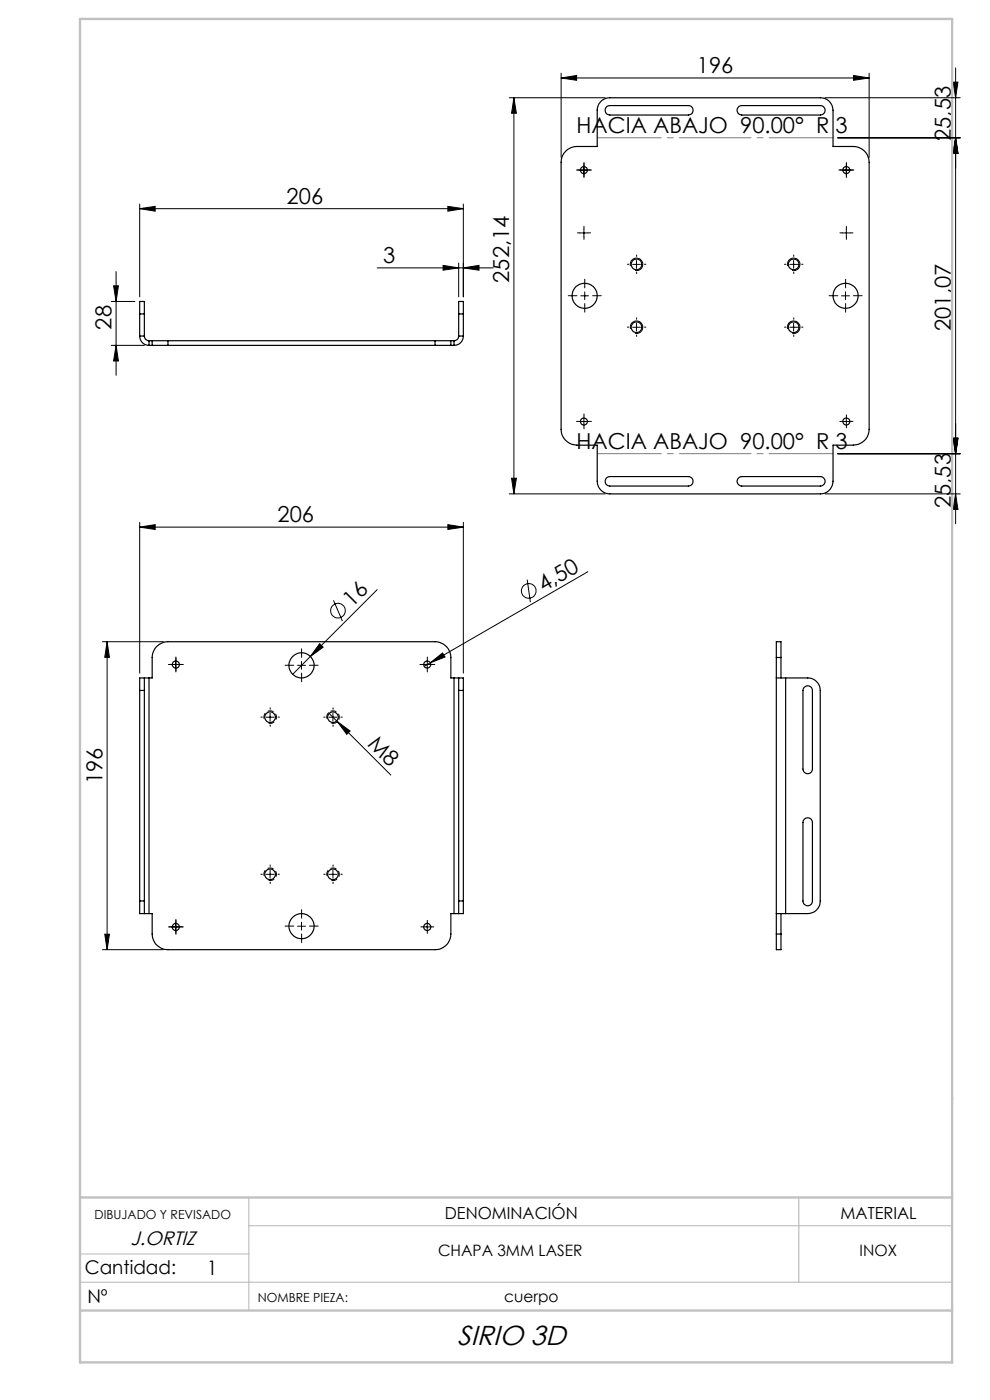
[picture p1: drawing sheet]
<svg xmlns="http://www.w3.org/2000/svg" width="210mm" height="297mm" viewBox="0 0 210 297" stroke-linecap="round" stroke-linejoin="round" font-family="sans-serif">
<g fill="none" stroke="#000" stroke-width=".21">
<path d="M119 16.5l3.3-.5v1zM119 15.5v17.9M119 16.5h65.4M181 16l3.4 .5-3.4 .5zM184.4 15.5v17.9M202.2 17.4h1l-.5 3.3zM202.7 14.4v96.7M108 20.7h20.3M109 20.7v84.1M109 20.7l.5 3.3h-1zM123 36.1h1.7M123.9 35.2v1.7"/>
<path d="M175 20.7h28.7M177.7 29.2h26M178.7 36.1h1.6M179.5 35.2v1.7M202.7 29.2l.5 3.4h-1zM24.6 57.6v22M29.6 44.3l3.3-.5v1zM29.6 43.3v19.7M29.6 44.3h68.7M80 56.8h24.6M94 56.3l3.3 .5-3.3 .5zM95 43.8l3.3 .5-3.3 .5z"/>
<path d="M97.3 55.8v7.2M98.3 43.3v19.7M98.3 56.8l3.3-.5v1zM123 49.4h1.7M123.9 48.6v1.7M133.7 56.4a1.33 1.33 0 0 1 1.2-1.7 1.33 1.33 0 0 1 1.4 1.5 1.33 1.33 0 0 1-1.6 1.2M134.2 56.1h1.7M135 55.2v1.7M167.1 56.4a1.33 1.33 0 0 1 1.1-1.7 1.33 1.33 0 0 1 1.5 1.5 1.33 1.33 0 0 1-1.7 1.2M167.5 56.1h1.7M168.3 55.2v1.7M178.7 49.4h1.6"/>
<path d="M179.5 48.6v1.7M23.6 64h5M23.6 73.3h7M24.1 60.6h1l-.5 3.4zM24.6 73.3l.5 3.3h-1zM123.2 62.8h1.6M124 61.9v1.7M133.7 69.8a1.33 1.33 0 0 1 1.2-1.7 1.33 1.33 0 0 1 1.4 1.4 1.33 1.33 0 0 1-1.6 1.2M134.2 69.4h1.7M135 68.6v1.6M167.1 69.8a1.33 1.33 0 0 1 1.1-1.7 1.33 1.33 0 0 1 1.5 1.4 1.33 1.33 0 0 1-1.7 1.2M167.5 69.4h1.7"/>
<path d="M168.3 68.6v1.6M178.5 62.8h1.7M179.4 61.9v1.7M123 89.4h1.7M123.9 88.6v1.6M177.7 96.3h26M178.7 89.4h1.6M179.5 88.6v1.6M202.2 93h1l-.5 3.3zM29.6 111.8l3.3-.5v1zM29.6 110.8v32M29.6 111.8h68.7"/>
<path d="M95 111.3l3.3 .5-3.3 .5zM98.3 110.8v32M108 104.8h20.3M108.5 101.5h1l-.5 3.3zM175 104.8h28.7M202.7 104.8l.5 3.3h-1zM21.7 136.1h12.9M22.7 136.1v65.4M22.7 136.1l.5 3.3h-1zM65.8 139.3l-3.7 3.7M67.8 136.6l.7 .7-2.7 2zM70.7 127.3l1.9 4.5"/>
<path d="M80 125.1l-14.2 14.2M111.8 123l.7 4.7M124.7 121.3l-33.4 19.3M36.4 141h1.7M37.3 140.2v1.6M56.4 152.1h1.7M57.3 151.3v1.7M63.1 141.1h1.7M64 140.3v1.7M69.7 151.2l13.2 13.2M69.8 152.1h1.7M70.6 151.3v1.7"/>
<path d="M71.6 153.1l2.7 2-.7 .7zM89.8 141h1.7M90.6 140.2v1.6M91.3 140.6l2.6-2.1 .5 .9zM91.3 140.6l-1.3 .8M22.2 198.2h1l-.5 3.3zM36.4 196.6h1.7M37.3 195.8v1.7M56.4 185.5h1.7M57.3 184.6v1.7M63.1 196.5h1.7M64 195.6v1.7"/>
<path d="M69.8 185.5h1.7M70.6 184.6v1.7M89.8 196.6h1.7M90.6 195.8v1.7M21.7 201.5h12.9"/>
<circle cx="71.7" cy="129.6" r="1.56"/>
<circle cx="112.2" cy="125.3" r="1.55"/>
</g>
<path d="M57 153.4a1.33 1.33 0 0 0 1.6-1.2 1.33 1.33 0 0 0-1.4-1.4 1.33 1.33 0 0 0-1.2 1.7M70.3 153.4a1.33 1.33 0 0 0 1.7-1.2 1.33 1.33 0 0 0-1.5-1.4 1.33 1.33 0 0 0-1.1 1.7M57 186.8a1.33 1.33 0 0 0 1.6-1.2 1.33 1.33 0 0 0-1.4-1.5 1.33 1.33 0 0 0-1.2 1.7M70.3 186.8a1.33 1.33 0 0 0 1.7-1.2 1.33 1.33 0 0 0-1.5-1.5 1.33 1.33 0 0 0-1.1 1.7" fill="none" stroke="#000" stroke-width=".21" stroke-dasharray="1.3 .6" stroke-linecap="butt"/>
<path d="M126.7 29.2h50M176.7 96.2h-50" fill="none" stroke="#808080" stroke-width=".21" stroke-dasharray="15.2 1.3 1.3 1.3" stroke-dashoffset="1.7"/>
<path d="M52.8 254v24M169.4 254v18M17 272h185M17 266h35.8M52.8 260h149.2" fill="none" stroke="#c0c0c0" stroke-width=".25"/>
<path d="M17 4h185v285h-185zM17 254h185M17 278h185" fill="none" stroke="#c0c0c0" stroke-width=".5"/>
<g fill="none" stroke="#000" stroke-width=".21" stroke-dasharray="15.2 1.3 1.3 1.3">
<path d="M123 36.1h-.5M123 36.1h-.7M123.9 35.2v-.5M123.9 36.9v.6M123.9 35.2v-.7M123.9 36.9v.8M124.7 36.1h.6M124.7 36.1h.8M178.7 36.1h-.5M178.7 36.1h-.7M179.5 35.2v-.5M179.5 36.9v.6"/>
<path d="M179.5 35.2v-.7M179.5 36.9v.8M180.4 36.1h.5M180.4 36.1h.7M123 49.4h-.5M123.9 48.6v-.6M123.9 50.2v.6M124.7 49.4h.6M133.4 56.1h-.3M135 54.4v-.3M135 57.7v.3M136.7 56.1h.3"/>
<path d="M166.7 56.1h-.3M168.4 54.4v-.3M168.4 57.7v.3M170 56.1h.3M178.7 49.4h-.5M179.5 48.6v-.6M179.5 50.2v.6M180.4 49.4h.5M122.4 62.7h-1.9M124 61.1v-1.9M124 64.4v1.8M125.7 62.7h1.8"/>
<path d="M133.4 69.4h-.3M135 67.7v-.3M135 71.1v.3M136.7 69.4h.3M166.7 69.4h-.3M168.4 67.7v-.3M168.4 71.1v.3M170 69.4h.3M177.7 62.7h-1.8M179.4 61.1v-1.9M179.4 64.4v1.8M181 62.7h1.9"/>
<path d="M123 89.4h-.7M123.9 88.6v-.8M123.9 90.2v.8M124.7 89.4h.8M178.7 89.4h-.5M179.5 88.6v-.6M179.5 90.2v.6M180.4 89.4h.5M64 139.5v-1.9M36.5 141h-.6M36.5 141h-.8M37.3 141.8v.5"/>
<path d="M37.3 140.1v-.5M37.3 141.8v.7M37.3 140.1v-.7M38.1 141h.6M38.1 141h.8M55.6 152.1h-.3M57.3 153.8v.3M57.3 150.5v-.3M59 152.1h.3M62.3 141.1h-1.8M64 142.8v1.8M65.6 141.1h1.9"/>
<path d="M69 152.1h-.3M70.6 153.8v.3M70.6 150.5v-.3M72.3 152.1h.3M89.8 141h-.7M90.6 141.8v.7M90.6 140.1v-.7M91.5 141h.7M36.5 196.6h-.6M36.5 196.6h-.8M37.3 197.5v.5M37.3 195.8v-.6"/>
<path d="M37.3 197.5v.7M37.3 195.8v-.8M38.1 196.6h.6M38.1 196.6h.8M55.6 185.5h-.3M57.3 187.1v.3M57.3 183.8v-.3M59 185.5h.3M62.3 196.5h-1.8M64 198.1v1.9M64 194.8v-1.8M65.6 196.5h1.9"/>
<path d="M69 185.5h-.3M70.6 187.1v.3M70.6 183.8v-.3M72.3 185.5h.3M89.8 196.6h-.5M90.6 197.5v.5M90.6 195.8v-.6M91.5 196.6h.5"/>
</g>
<g fill="#000">
<path d="M67.8 136.6l.7 .7-2.7 2zM71.6 153.1l2.7 2-.7 .7zM91.3 140.6l2.6-2.1 .5 .9z"/>
<path d="M119 16.5l3.3-.5v1zM181 16l3.4 .5-3.4 .5z"/>
<path d="M29.6 44.3l3.3-.5v1zM95 43.8l3.3 .5-3.3 .5z"/>
<path d="M98.3 56.8l3.3-.5v1zM94 56.3l3.3 .5-3.3 .5z"/>
<path d="M24.1 60.6h1l-.5 3.4zM24.6 73.3l.5 3.3h-1zM202.2 17.4h1l-.5 3.3zM202.7 29.2l.5 3.4h-1zM202.7 29.2l.5 3.4h-1zM202.2 93h1l-.5 3.3zM202.2 93h1l-.5 3.3zM202.7 104.8l.5 3.3h-1z"/>
<path d="M29.6 111.8l3.3-.5v1zM95 111.3l3.3 .5-3.3 .5z"/>
<path d="M108.5 101.5h1l-.5 3.3zM109 20.7l.5 3.3h-1z"/>
<path d="M22.7 136.1l.5 3.3h-1zM22.2 198.2h1l-.5 3.3z"/>
</g>
<g fill="none" stroke="#000" stroke-width=".25">
<path d="M127.6 21.3a2.58 2.58 0 0 1 1.8-.6h44.6a2.62 2.62 0 0 1 2.7 2.7v7.7h4.3a3.4 3.4 0 0 1 3.4 3.3v56.7a3.4 3.4 0 0 1-3.4 3.3h-4.3v7.7a2.69 2.69 0 0 1-2.7 2.7h-44.6a2.69 2.69 0 0 1-2.7-2.7v-7.7h-4.4a3.4 3.4 0 0 1-3.3-3.3v-56.7a3.4 3.4 0 0 1 3.3-3.3h4.4v-8.2a2.61 2.61 0 0 1 .9-1.6zM128.6 22.8l.8-.4h16.6a1.01 1.01 0 0 1 1 1 1.01 1.01 0 0 1-1 1h-16.6a1.01 1.01 0 0 1-.9-.6 1.01 1.01 0 0 1 .1-1zM156.6 22.8l.7-.4h16.7a1.01 1.01 0 0 1 1 1 1.01 1.01 0 0 1-1 1h-16.7a1.02 1.02 0 0 1-.8-.6 1.02 1.02 0 0 1 .1-1zM29.6 71.3a1.93 1.93 0 0 0 2 2M29.6 66.6v-2.6h1v2.6M29.6 66.6v4.7M29.6 71.3h1M29.6 66.6h1M30.6 71.3a.96 .96 0 0 0 1 1M30.6 66.6v4.7M31.6 72.3v1M31.6 72.3h.7"/>
<path d="M31.6 73.3h.7M32.3 72.3h3.3M32.3 73.3h3.3M32.3 72.3v1M35.6 72.3v1M35.6 72.3h56.7M35.6 73.3h56.7M92.3 72.3h3.3M92.3 73.3h3.3M92.3 72.3v1M95.6 72.3v1M95.6 72.3h.7"/>
<path d="M95.6 73.3h.7M96.3 72.3v1M97.3 71.3a.96 .96 0 0 1-1 1M97.3 66.6v-2.6h1v2.6M97.3 66.6v4.7M97.3 71.3h1M97.3 66.6h1M98.3 71.3a1.93 1.93 0 0 1-2 2M98.3 66.6v4.7M128.6 101.5l.8-.4h16.6a1.01 1.01 0 0 1 1 1 1.01 1.01 0 0 1-1 1h-16.6a1.01 1.01 0 0 1-.9-.6 1.01 1.01 0 0 1 .1-1zM156.6 101.5l.7-.4h16.7a1.01 1.01 0 0 1 1 1 1.01 1.01 0 0 1-1 1h-16.7a1.02 1.02 0 0 1-.8-.6 1.02 1.02 0 0 1 .1-1zM164.7 139.5v-3.4h1v3.4"/>
<path d="M164.7 139.5v58.7M164.7 139.5h1M165.7 139.5v4.3M29.6 146.5h1M29.6 146.5v44.6M30.6 143.8v2.7M30.6 143.8h-1v2.7M30.6 143.8h1M30.6 146.5v44.6M31.6 143.8h.7v-4.3a3.4 3.4 0 0 1 3.3-3.4h56.7a3.4 3.4 0 0 1 3.3 3.4v4.3h.7M31.6 143.8v50M96.3 143.8h1"/>
<path d="M96.3 143.8v50M97.3 143.8h1v2.7M97.3 143.8v2.7M97.3 146.5h1M97.3 146.5v44.6M98.3 146.5v44.6M164.7 143.8h2M166.7 143.8h4.6a2.65 2.65 0 0 1 2.7 2.7v44.6a2.65 2.65 0 0 1-2.7 2.7h-4.6M166.7 143.8v50M170.6 145.8a1 1 0 0 1 1.1-.2 1 1 0 0 1 .6 .9v16.7a1.01 1.01 0 0 1-1 .9 1.01 1.01 0 0 1-1-.9v-16.7zM170.6 173.8a1 1 0 0 1 1.1-.2 1 1 0 0 1 .6 .9v16.6a1.01 1.01 0 0 1-1 1.1 1.01 1.01 0 0 1-1-1.1v-16.6zM29.6 191.1v2.7h1"/>
<path d="M29.6 191.1h1M30.6 191.1v2.7M30.6 193.8h1M31.6 193.8h.7v4.4a3.3 3.3 0 0 0 3.3 3.3h56.7a3.4 3.4 0 0 0 3.3-3.3v-4.4h.7M96.3 193.8h1M97.3 191.1v2.7M97.3 191.1h1M98.3 191.1v2.7h-1M164.7 193.8h2M164.7 198.2v3.3h1v-3.3M164.7 198.2h1M165.7 193.8v4.4"/>
<circle cx="123.9" cy="36.1" r=".74"/>
<circle cx="179.5" cy="36.1" r=".75"/>
<circle cx="135" cy="56.1" r="1.15"/>
<circle cx="168.3" cy="56.1" r="1.13"/>
<circle cx="124" cy="62.8" r="2.66"/>
<circle cx="135" cy="69.4" r="1.15"/>
<circle cx="168.3" cy="69.4" r="1.13"/>
<circle cx="179.4" cy="62.8" r="2.65"/>
<circle cx="123.9" cy="89.4" r=".74"/>
<circle cx="179.5" cy="89.4" r=".75"/>
<circle cx="37.3" cy="141" r=".75"/>
<circle cx="57.3" cy="152.2" r="1.12"/>
<circle cx="64" cy="141.2" r="2.66"/>
<circle cx="70.6" cy="152.2" r="1.12"/>
<circle cx="90.6" cy="141" r=".74"/>
<circle cx="37.3" cy="196.7" r=".75"/>
<circle cx="57.3" cy="185.5" r="1.13"/>
<circle cx="64" cy="196.5" r="2.66"/>
<circle cx="70.6" cy="185.5" r="1.13"/>
<circle cx="90.6" cy="196.7" r=".74"/>
</g>
<text font-size="5.8" x="97" y="285.2">SIRIO 3D</text>
<g font-size="4.7">
<text x="147.8" y="15.5">196</text>
<text x="122.3" y="28.2">HACIA ABAJO 90.00° R 3</text>
<text x="201.7" y="29.9" transform="rotate(-90 201.7 29.9)">25,53</text>
<text x="60.8" y="43.3">206</text>
<text x="81.3" y="55.8">3</text>
<text x="108" y="60" transform="rotate(-90 108 60)">252,14</text>
<text x="23.6" y="69.9" transform="rotate(-90 23.6 69.9)">28</text>
<text x="201.7" y="70.2" transform="rotate(-90 201.7 70.2)">201,07</text>
<text x="122.3" y="95.3">HACIA ABAJO 90.00° R 3</text>
<text x="201.7" y="107.8" transform="rotate(-90 201.7 107.8)">25,53</text>
<text x="58.9" y="110.8">206</text>
<text x="115.3" y="125.5" transform="rotate(-30 115.3 125.5)">4,50</text>
<text x="74.7" y="128.9" transform="rotate(-45 74.7 128.9)">16</text>
<text x="77.8" y="158" transform="rotate(45 77.8 158)">M8</text>
<text x="21.7" y="166.4" transform="rotate(-90 21.7 166.4)">196</text>
</g>
<text font-size="4.2" x="43.9" y="270.4">1</text>
<text font-size="4.1" x="27.7" y="264.1">J.ORTIZ</text>
<g font-size="4">
<text x="18" y="270.3">Cantidad:</text>
<text x="18.5" y="276.3">Nº</text>
</g>
<g font-size="3.5">
<text x="94.4" y="258.6">DENOMINACIÓN</text>
<text x="178.3" y="258.6">MATERIAL</text>
</g>
<g font-size="3.3">
<text x="92.9" y="266.4">CHAPA 3MM LASER</text>
<text x="182.3" y="266.4">INOX</text>
<text x="106.9" y="276.1">cuerpo</text>
</g>
<g font-size="2.7">
<text x="20.1" y="258.6">DIBUJADO Y REVISADO</text>
<text x="54.7" y="276.1">NOMBRE PIEZA:</text>
</g>
</svg>
